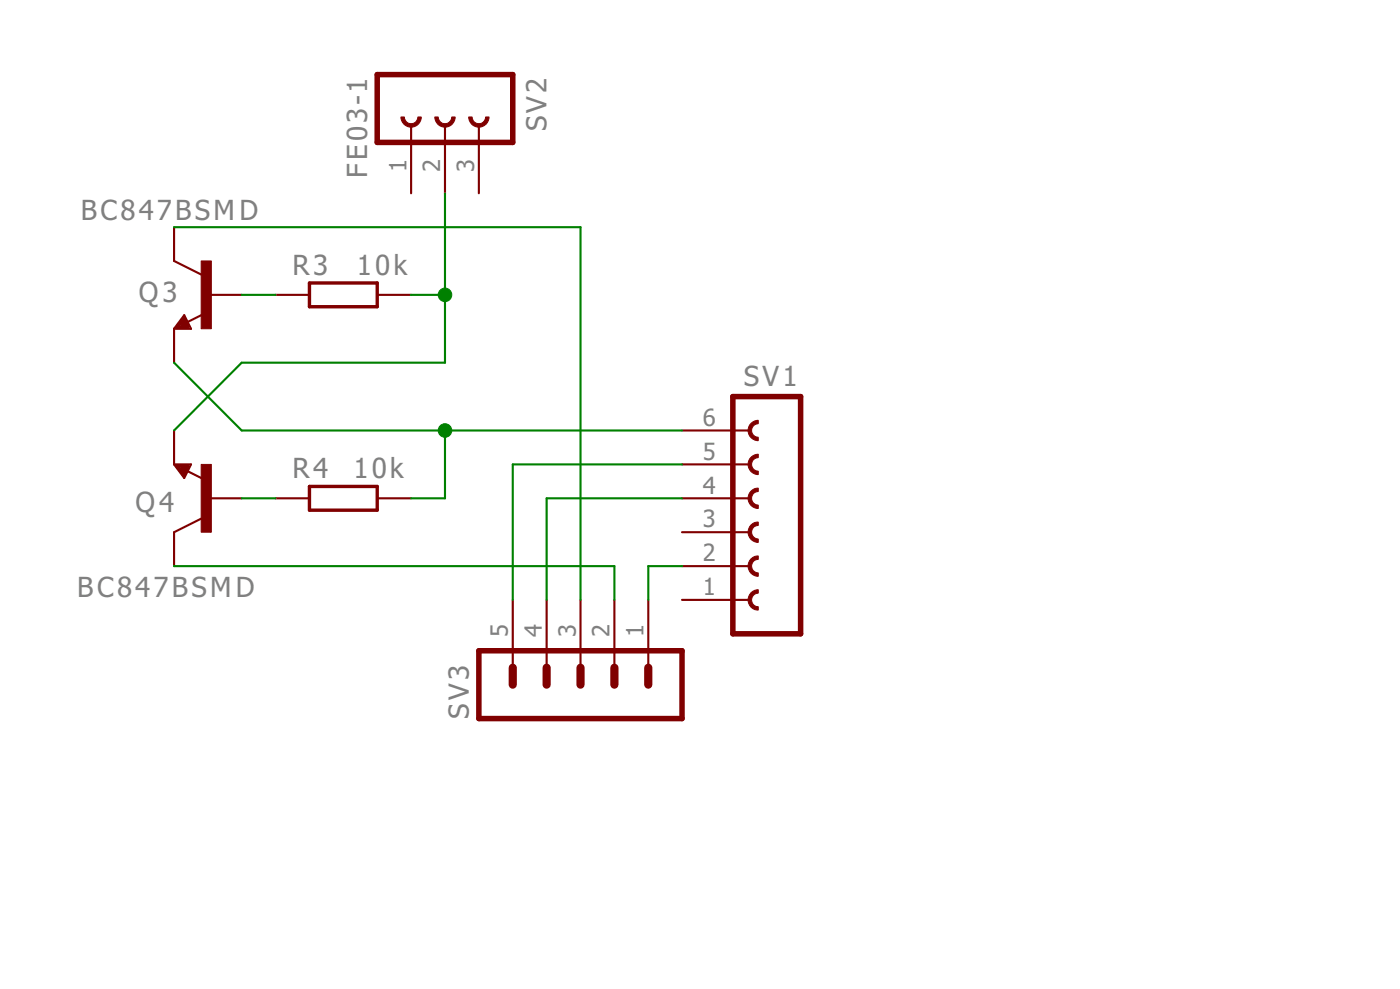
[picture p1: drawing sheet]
<?xml version="1.0" encoding="utf-8"?>
<!DOCTYPE eagle SYSTEM "eagle.dtd">
<eagle version="7.3.0">
<drawing>
<settings>
<setting alwaysvectorfont="no"/>
<setting verticaltext="up"/>
</settings>
<grid distance="0.05" unitdist="inch" unit="inch" style="lines" multiple="1" display="yes" altdistance="0.01" altunitdist="inch" altunit="inch"/>
<schematic xreflabel="%F%N/%S.%C%R" xrefpart="/%S.%C%R">
<libraries>
<library name="con-lsta">
<symbols>
<symbol name="FE06-1">
<wire x1="3.81" y1="-7.62" x2="-1.27" y2="-7.62" width="0.4064" layer="94"/>
<wire x1="1.905" y1="0.635" x2="1.905" y2="-0.635" width="0.254" layer="94" curve="-180" cap="flat"/>
<wire x1="1.905" y1="-1.905" x2="1.905" y2="-3.175" width="0.254" layer="94" curve="-180" cap="flat"/>
<wire x1="1.905" y1="-4.445" x2="1.905" y2="-5.715" width="0.254" layer="94" curve="-180" cap="flat"/>
<wire x1="-1.27" y1="10.16" x2="-1.27" y2="-7.62" width="0.4064" layer="94"/>
<wire x1="3.81" y1="-7.62" x2="3.81" y2="10.16" width="0.4064" layer="94"/>
<wire x1="-1.27" y1="10.16" x2="3.81" y2="10.16" width="0.4064" layer="94"/>
<wire x1="1.905" y1="5.715" x2="1.905" y2="4.445" width="0.254" layer="94" curve="-180" cap="flat"/>
<wire x1="1.905" y1="3.175" x2="1.905" y2="1.905" width="0.254" layer="94" curve="-180" cap="flat"/>
<wire x1="1.905" y1="8.255" x2="1.905" y2="6.985" width="0.254" layer="94" curve="-180" cap="flat"/>
<text x="-1.27" y="-10.16" size="1.778" layer="96">&gt;VALUE</text>
<text x="-1.27" y="10.922" size="1.778" layer="95">&gt;NAME</text>
<pin name="1" x="7.62" y="-5.08" visible="pad" length="middle" direction="pas" swaplevel="1" rot="R180"/>
<pin name="2" x="7.62" y="-2.54" visible="pad" length="middle" direction="pas" swaplevel="1" rot="R180"/>
<pin name="3" x="7.62" y="0" visible="pad" length="middle" direction="pas" swaplevel="1" rot="R180"/>
<pin name="4" x="7.62" y="2.54" visible="pad" length="middle" direction="pas" swaplevel="1" rot="R180"/>
<pin name="5" x="7.62" y="5.08" visible="pad" length="middle" direction="pas" swaplevel="1" rot="R180"/>
<pin name="6" x="7.62" y="7.62" visible="pad" length="middle" direction="pas" swaplevel="1" rot="R180"/>
</symbol>
<symbol name="FE03-1">
<wire x1="3.81" y1="-5.08" x2="-1.27" y2="-5.08" width="0.4064" layer="94"/>
<wire x1="1.905" y1="-1.905" x2="1.905" y2="-3.175" width="0.254" layer="94" curve="-180" cap="flat"/>
<wire x1="-1.27" y1="5.08" x2="-1.27" y2="-5.08" width="0.4064" layer="94"/>
<wire x1="3.81" y1="-5.08" x2="3.81" y2="5.08" width="0.4064" layer="94"/>
<wire x1="-1.27" y1="5.08" x2="3.81" y2="5.08" width="0.4064" layer="94"/>
<wire x1="1.905" y1="3.175" x2="1.905" y2="1.905" width="0.254" layer="94" curve="-180" cap="flat"/>
<wire x1="1.905" y1="0.635" x2="1.905" y2="-0.635" width="0.254" layer="94" curve="-180" cap="flat"/>
<text x="-1.27" y="-7.62" size="1.778" layer="96">&gt;VALUE</text>
<text x="-1.27" y="5.842" size="1.778" layer="95">&gt;NAME</text>
<pin name="1" x="7.62" y="-2.54" visible="pad" length="middle" direction="pas" swaplevel="1" rot="R180"/>
<pin name="2" x="7.62" y="0" visible="pad" length="middle" direction="pas" swaplevel="1" rot="R180"/>
<pin name="3" x="7.62" y="2.54" visible="pad" length="middle" direction="pas" swaplevel="1" rot="R180"/>
</symbol>
</symbols>
<devicesets>
<deviceset name="FE06-1" prefix="SV" uservalue="yes">
<gates>
<gate name="G$1" symbol="FE06-1" x="0" y="0"/>
</gates>
<devices>
<device name="" package="FE06">
<connects>
<connect gate="G$1" pin="1" pad="1"/>
<connect gate="G$1" pin="2" pad="2"/>
<connect gate="G$1" pin="3" pad="3"/>
<connect gate="G$1" pin="4" pad="4"/>
<connect gate="G$1" pin="5" pad="5"/>
<connect gate="G$1" pin="6" pad="6"/>
</connects>
<technologies>
<technology name="">
<attribute name="MF" value="" constant="no"/>
<attribute name="MPN" value="" constant="no"/>
<attribute name="OC_FARNELL" value="unknown" constant="no"/>
<attribute name="OC_NEWARK" value="unknown" constant="no"/>
</technology>
</technologies>
</device>
</devices>
</deviceset>
<deviceset name="FE03-1">
<gates>
<gate name="G$1" symbol="FE03-1" x="0" y="0"/>
</gates>
<devices>
<device name="" package="FE03-1">
<connects>
<connect gate="G$1" pin="1" pad="1"/>
<connect gate="G$1" pin="2" pad="2"/>
<connect gate="G$1" pin="3" pad="3"/>
</connects>
<technologies>
<technology name=""/>
</technologies>
</device>
</devices>
</deviceset>
</devicesets>
</library>
<library name="con-lstb">
<symbols>
<symbol name="MA05-1">
<wire x1="3.81" y1="-7.62" x2="-1.27" y2="-7.62" width="0.4064" layer="94"/>
<wire x1="1.27" y1="0" x2="2.54" y2="0" width="0.6096" layer="94"/>
<wire x1="1.27" y1="-2.54" x2="2.54" y2="-2.54" width="0.6096" layer="94"/>
<wire x1="1.27" y1="-5.08" x2="2.54" y2="-5.08" width="0.6096" layer="94"/>
<wire x1="-1.27" y1="7.62" x2="-1.27" y2="-7.62" width="0.4064" layer="94"/>
<wire x1="3.81" y1="-7.62" x2="3.81" y2="7.62" width="0.4064" layer="94"/>
<wire x1="-1.27" y1="7.62" x2="3.81" y2="7.62" width="0.4064" layer="94"/>
<wire x1="1.27" y1="5.08" x2="2.54" y2="5.08" width="0.6096" layer="94"/>
<wire x1="1.27" y1="2.54" x2="2.54" y2="2.54" width="0.6096" layer="94"/>
<text x="-1.27" y="-10.16" size="1.778" layer="96">&gt;VALUE</text>
<text x="-1.27" y="8.382" size="1.778" layer="95">&gt;NAME</text>
<pin name="1" x="7.62" y="-5.08" visible="pad" length="middle" direction="pas" swaplevel="1" rot="R180"/>
<pin name="2" x="7.62" y="-2.54" visible="pad" length="middle" direction="pas" swaplevel="1" rot="R180"/>
<pin name="3" x="7.62" y="0" visible="pad" length="middle" direction="pas" swaplevel="1" rot="R180"/>
<pin name="4" x="7.62" y="2.54" visible="pad" length="middle" direction="pas" swaplevel="1" rot="R180"/>
<pin name="5" x="7.62" y="5.08" visible="pad" length="middle" direction="pas" swaplevel="1" rot="R180"/>
</symbol>
</symbols>
<devicesets>
<deviceset name="MA05-1" prefix="SV" uservalue="yes">
<gates>
<gate name="G$1" symbol="MA05-1" x="0" y="0"/>
</gates>
<devices>
<device name="" package="MA05-1">
<connects>
<connect gate="G$1" pin="1" pad="1"/>
<connect gate="G$1" pin="2" pad="2"/>
<connect gate="G$1" pin="3" pad="3"/>
<connect gate="G$1" pin="4" pad="4"/>
<connect gate="G$1" pin="5" pad="5"/>
</connects>
<technologies>
<technology name="">
<attribute name="MF" value="" constant="no"/>
<attribute name="MPN" value="" constant="no"/>
<attribute name="OC_FARNELL" value="unknown" constant="no"/>
<attribute name="OC_NEWARK" value="unknown" constant="no"/>
</technology>
</technologies>
</device>
</devices>
</deviceset>
</devicesets>
</library>
<library name="transistor-npn">
<symbols>
<symbol name="NPN">
<wire x1="2.54" y1="2.54" x2="0.508" y2="1.524" width="0.1524" layer="94"/>
<wire x1="1.778" y1="-1.524" x2="2.54" y2="-2.54" width="0.1524" layer="94"/>
<wire x1="2.54" y1="-2.54" x2="1.27" y2="-2.54" width="0.1524" layer="94"/>
<wire x1="1.27" y1="-2.54" x2="1.778" y2="-1.524" width="0.1524" layer="94"/>
<wire x1="1.54" y1="-2.04" x2="0.308" y2="-1.424" width="0.1524" layer="94"/>
<wire x1="1.524" y1="-2.413" x2="2.286" y2="-2.413" width="0.254" layer="94"/>
<wire x1="2.286" y1="-2.413" x2="1.778" y2="-1.778" width="0.254" layer="94"/>
<wire x1="1.778" y1="-1.778" x2="1.524" y2="-2.286" width="0.254" layer="94"/>
<wire x1="1.524" y1="-2.286" x2="1.905" y2="-2.286" width="0.254" layer="94"/>
<wire x1="1.905" y1="-2.286" x2="1.778" y2="-2.032" width="0.254" layer="94"/>
<text x="-10.16" y="7.62" size="1.778" layer="95">&gt;NAME</text>
<text x="-10.16" y="5.08" size="1.778" layer="96">&gt;VALUE</text>
<rectangle x1="-0.254" y1="-2.54" x2="0.508" y2="2.54" layer="94"/>
<pin name="B" x="-2.54" y="0" visible="off" length="short" direction="pas" swaplevel="1"/>
<pin name="E" x="2.54" y="-5.08" visible="off" length="short" direction="pas" swaplevel="3" rot="R90"/>
<pin name="C" x="2.54" y="5.08" visible="off" length="short" direction="pas" swaplevel="2" rot="R270"/>
</symbol>
</symbols>
<devicesets>
<deviceset name="BC847*" prefix="Q">
<gates>
<gate name="G$1" symbol="NPN" x="0" y="0"/>
</gates>
<devices>
<device name="SMD" package="SOT23">
<connects>
<connect gate="G$1" pin="B" pad="1"/>
<connect gate="G$1" pin="C" pad="3"/>
<connect gate="G$1" pin="E" pad="2"/>
</connects>
<technologies>
<technology name=""/>
<technology name="A"/>
<technology name="ALT1"/>
<technology name="B"/>
<technology name="BLT1"/>
<technology name="C"/>
<technology name="CLT1"/>
</technologies>
</device>
</devices>
</deviceset>
</devicesets>
</library>
<library name="rcl">
<symbols>
<symbol name="R-EU">
<wire x1="-2.54" y1="-0.889" x2="2.54" y2="-0.889" width="0.254" layer="94"/>
<wire x1="2.54" y1="0.889" x2="-2.54" y2="0.889" width="0.254" layer="94"/>
<wire x1="2.54" y1="-0.889" x2="2.54" y2="0.889" width="0.254" layer="94"/>
<wire x1="-2.54" y1="-0.889" x2="-2.54" y2="0.889" width="0.254" layer="94"/>
<text x="-3.81" y="1.4986" size="1.778" layer="95">&gt;NAME</text>
<text x="-3.81" y="-3.302" size="1.778" layer="96">&gt;VALUE</text>
<pin name="2" x="5.08" y="0" visible="off" length="short" direction="pas" swaplevel="1" rot="R180"/>
<pin name="1" x="-5.08" y="0" visible="off" length="short" direction="pas" swaplevel="1"/>
</symbol>
</symbols>
<devicesets>
<deviceset name="R-EU_" prefix="R" uservalue="yes">
<gates>
<gate name="G$1" symbol="R-EU" x="0" y="0"/>
</gates>
<devices>
<device name="R0402" package="R0402">
<connects>
<connect gate="G$1" pin="1" pad="1"/>
<connect gate="G$1" pin="2" pad="2"/>
</connects>
<technologies>
<technology name=""/>
</technologies>
</device>
<device name="R0603" package="R0603">
<connects>
<connect gate="G$1" pin="1" pad="1"/>
<connect gate="G$1" pin="2" pad="2"/>
</connects>
<technologies>
<technology name=""/>
</technologies>
</device>
<device name="R0805" package="R0805">
<connects>
<connect gate="G$1" pin="1" pad="1"/>
<connect gate="G$1" pin="2" pad="2"/>
</connects>
<technologies>
<technology name=""/>
</technologies>
</device>
<device name="R0805W" package="R0805W">
<connects>
<connect gate="G$1" pin="1" pad="1"/>
<connect gate="G$1" pin="2" pad="2"/>
</connects>
<technologies>
<technology name=""/>
</technologies>
</device>
<device name="R1206" package="R1206">
<connects>
<connect gate="G$1" pin="1" pad="1"/>
<connect gate="G$1" pin="2" pad="2"/>
</connects>
<technologies>
<technology name=""/>
</technologies>
</device>
<device name="R1206W" package="R1206W">
<connects>
<connect gate="G$1" pin="1" pad="1"/>
<connect gate="G$1" pin="2" pad="2"/>
</connects>
<technologies>
<technology name=""/>
</technologies>
</device>
<device name="R1210" package="R1210">
<connects>
<connect gate="G$1" pin="1" pad="1"/>
<connect gate="G$1" pin="2" pad="2"/>
</connects>
<technologies>
<technology name=""/>
</technologies>
</device>
<device name="R1210W" package="R1210W">
<connects>
<connect gate="G$1" pin="1" pad="1"/>
<connect gate="G$1" pin="2" pad="2"/>
</connects>
<technologies>
<technology name=""/>
</technologies>
</device>
<device name="R2010" package="R2010">
<connects>
<connect gate="G$1" pin="1" pad="1"/>
<connect gate="G$1" pin="2" pad="2"/>
</connects>
<technologies>
<technology name=""/>
</technologies>
</device>
<device name="R2010W" package="R2010W">
<connects>
<connect gate="G$1" pin="1" pad="1"/>
<connect gate="G$1" pin="2" pad="2"/>
</connects>
<technologies>
<technology name=""/>
</technologies>
</device>
<device name="R2012" package="R2012">
<connects>
<connect gate="G$1" pin="1" pad="1"/>
<connect gate="G$1" pin="2" pad="2"/>
</connects>
<technologies>
<technology name=""/>
</technologies>
</device>
<device name="R2012W" package="R2012W">
<connects>
<connect gate="G$1" pin="1" pad="1"/>
<connect gate="G$1" pin="2" pad="2"/>
</connects>
<technologies>
<technology name=""/>
</technologies>
</device>
<device name="R2512" package="R2512">
<connects>
<connect gate="G$1" pin="1" pad="1"/>
<connect gate="G$1" pin="2" pad="2"/>
</connects>
<technologies>
<technology name=""/>
</technologies>
</device>
<device name="R2512W" package="R2512W">
<connects>
<connect gate="G$1" pin="1" pad="1"/>
<connect gate="G$1" pin="2" pad="2"/>
</connects>
<technologies>
<technology name=""/>
</technologies>
</device>
<device name="R3216" package="R3216">
<connects>
<connect gate="G$1" pin="1" pad="1"/>
<connect gate="G$1" pin="2" pad="2"/>
</connects>
<technologies>
<technology name=""/>
</technologies>
</device>
<device name="R3216W" package="R3216W">
<connects>
<connect gate="G$1" pin="1" pad="1"/>
<connect gate="G$1" pin="2" pad="2"/>
</connects>
<technologies>
<technology name=""/>
</technologies>
</device>
<device name="R3225" package="R3225">
<connects>
<connect gate="G$1" pin="1" pad="1"/>
<connect gate="G$1" pin="2" pad="2"/>
</connects>
<technologies>
<technology name=""/>
</technologies>
</device>
<device name="R3225W" package="R3225W">
<connects>
<connect gate="G$1" pin="1" pad="1"/>
<connect gate="G$1" pin="2" pad="2"/>
</connects>
<technologies>
<technology name=""/>
</technologies>
</device>
<device name="R5025" package="R5025">
<connects>
<connect gate="G$1" pin="1" pad="1"/>
<connect gate="G$1" pin="2" pad="2"/>
</connects>
<technologies>
<technology name=""/>
</technologies>
</device>
<device name="R5025W" package="R5025W">
<connects>
<connect gate="G$1" pin="1" pad="1"/>
<connect gate="G$1" pin="2" pad="2"/>
</connects>
<technologies>
<technology name=""/>
</technologies>
</device>
<device name="R6332" package="R6332">
<connects>
<connect gate="G$1" pin="1" pad="1"/>
<connect gate="G$1" pin="2" pad="2"/>
</connects>
<technologies>
<technology name=""/>
</technologies>
</device>
<device name="R6332W" package="R6332W">
<connects>
<connect gate="G$1" pin="1" pad="1"/>
<connect gate="G$1" pin="2" pad="2"/>
</connects>
<technologies>
<technology name=""/>
</technologies>
</device>
<device name="M0805" package="M0805">
<connects>
<connect gate="G$1" pin="1" pad="1"/>
<connect gate="G$1" pin="2" pad="2"/>
</connects>
<technologies>
<technology name=""/>
</technologies>
</device>
<device name="M1206" package="M1206">
<connects>
<connect gate="G$1" pin="1" pad="1"/>
<connect gate="G$1" pin="2" pad="2"/>
</connects>
<technologies>
<technology name=""/>
</technologies>
</device>
<device name="M1406" package="M1406">
<connects>
<connect gate="G$1" pin="1" pad="1"/>
<connect gate="G$1" pin="2" pad="2"/>
</connects>
<technologies>
<technology name=""/>
</technologies>
</device>
<device name="M2012" package="M2012">
<connects>
<connect gate="G$1" pin="1" pad="1"/>
<connect gate="G$1" pin="2" pad="2"/>
</connects>
<technologies>
<technology name=""/>
</technologies>
</device>
<device name="M2309" package="M2309">
<connects>
<connect gate="G$1" pin="1" pad="1"/>
<connect gate="G$1" pin="2" pad="2"/>
</connects>
<technologies>
<technology name=""/>
</technologies>
</device>
<device name="M3216" package="M3216">
<connects>
<connect gate="G$1" pin="1" pad="1"/>
<connect gate="G$1" pin="2" pad="2"/>
</connects>
<technologies>
<technology name=""/>
</technologies>
</device>
<device name="M3516" package="M3516">
<connects>
<connect gate="G$1" pin="1" pad="1"/>
<connect gate="G$1" pin="2" pad="2"/>
</connects>
<technologies>
<technology name=""/>
</technologies>
</device>
<device name="M5923" package="M5923">
<connects>
<connect gate="G$1" pin="1" pad="1"/>
<connect gate="G$1" pin="2" pad="2"/>
</connects>
<technologies>
<technology name=""/>
</technologies>
</device>
<device name="0204/5" package="0204/5">
<connects>
<connect gate="G$1" pin="1" pad="1"/>
<connect gate="G$1" pin="2" pad="2"/>
</connects>
<technologies>
<technology name=""/>
</technologies>
</device>
<device name="0204/7" package="0204/7">
<connects>
<connect gate="G$1" pin="1" pad="1"/>
<connect gate="G$1" pin="2" pad="2"/>
</connects>
<technologies>
<technology name=""/>
</technologies>
</device>
<device name="0204/2V" package="0204V">
<connects>
<connect gate="G$1" pin="1" pad="1"/>
<connect gate="G$1" pin="2" pad="2"/>
</connects>
<technologies>
<technology name=""/>
</technologies>
</device>
<device name="0207/10" package="0207/10">
<connects>
<connect gate="G$1" pin="1" pad="1"/>
<connect gate="G$1" pin="2" pad="2"/>
</connects>
<technologies>
<technology name=""/>
</technologies>
</device>
<device name="0207/12" package="0207/12">
<connects>
<connect gate="G$1" pin="1" pad="1"/>
<connect gate="G$1" pin="2" pad="2"/>
</connects>
<technologies>
<technology name=""/>
</technologies>
</device>
<device name="0207/15" package="0207/15">
<connects>
<connect gate="G$1" pin="1" pad="1"/>
<connect gate="G$1" pin="2" pad="2"/>
</connects>
<technologies>
<technology name=""/>
</technologies>
</device>
<device name="0207/2V" package="0207/2V">
<connects>
<connect gate="G$1" pin="1" pad="1"/>
<connect gate="G$1" pin="2" pad="2"/>
</connects>
<technologies>
<technology name=""/>
</technologies>
</device>
<device name="0207/5V" package="0207/5V">
<connects>
<connect gate="G$1" pin="1" pad="1"/>
<connect gate="G$1" pin="2" pad="2"/>
</connects>
<technologies>
<technology name=""/>
</technologies>
</device>
<device name="0207/7" package="0207/7">
<connects>
<connect gate="G$1" pin="1" pad="1"/>
<connect gate="G$1" pin="2" pad="2"/>
</connects>
<technologies>
<technology name=""/>
</technologies>
</device>
<device name="0309/10" package="0309/10">
<connects>
<connect gate="G$1" pin="1" pad="1"/>
<connect gate="G$1" pin="2" pad="2"/>
</connects>
<technologies>
<technology name=""/>
</technologies>
</device>
<device name="0309/12" package="0309/12">
<connects>
<connect gate="G$1" pin="1" pad="1"/>
<connect gate="G$1" pin="2" pad="2"/>
</connects>
<technologies>
<technology name=""/>
</technologies>
</device>
<device name="0309/V" package="0309V">
<connects>
<connect gate="G$1" pin="1" pad="1"/>
<connect gate="G$1" pin="2" pad="2"/>
</connects>
<technologies>
<technology name=""/>
</technologies>
</device>
<device name="0411/12" package="0411/12">
<connects>
<connect gate="G$1" pin="1" pad="1"/>
<connect gate="G$1" pin="2" pad="2"/>
</connects>
<technologies>
<technology name=""/>
</technologies>
</device>
<device name="0411/15" package="0411/15">
<connects>
<connect gate="G$1" pin="1" pad="1"/>
<connect gate="G$1" pin="2" pad="2"/>
</connects>
<technologies>
<technology name=""/>
</technologies>
</device>
<device name="0411/3V" package="0411V">
<connects>
<connect gate="G$1" pin="1" pad="1"/>
<connect gate="G$1" pin="2" pad="2"/>
</connects>
<technologies>
<technology name=""/>
</technologies>
</device>
<device name="0414/15" package="0414/15">
<connects>
<connect gate="G$1" pin="1" pad="1"/>
<connect gate="G$1" pin="2" pad="2"/>
</connects>
<technologies>
<technology name=""/>
</technologies>
</device>
<device name="0414/5V" package="0414V">
<connects>
<connect gate="G$1" pin="1" pad="1"/>
<connect gate="G$1" pin="2" pad="2"/>
</connects>
<technologies>
<technology name=""/>
</technologies>
</device>
<device name="0617/17" package="0617/17">
<connects>
<connect gate="G$1" pin="1" pad="1"/>
<connect gate="G$1" pin="2" pad="2"/>
</connects>
<technologies>
<technology name=""/>
</technologies>
</device>
<device name="0617/22" package="0617/22">
<connects>
<connect gate="G$1" pin="1" pad="1"/>
<connect gate="G$1" pin="2" pad="2"/>
</connects>
<technologies>
<technology name=""/>
</technologies>
</device>
<device name="0617/5V" package="0617V">
<connects>
<connect gate="G$1" pin="1" pad="1"/>
<connect gate="G$1" pin="2" pad="2"/>
</connects>
<technologies>
<technology name=""/>
</technologies>
</device>
<device name="0922/22" package="0922/22">
<connects>
<connect gate="G$1" pin="1" pad="1"/>
<connect gate="G$1" pin="2" pad="2"/>
</connects>
<technologies>
<technology name=""/>
</technologies>
</device>
<device name="0613/5V" package="P0613V">
<connects>
<connect gate="G$1" pin="1" pad="1"/>
<connect gate="G$1" pin="2" pad="2"/>
</connects>
<technologies>
<technology name=""/>
</technologies>
</device>
<device name="0613/15" package="P0613/15">
<connects>
<connect gate="G$1" pin="1" pad="1"/>
<connect gate="G$1" pin="2" pad="2"/>
</connects>
<technologies>
<technology name=""/>
</technologies>
</device>
<device name="0817/22" package="P0817/22">
<connects>
<connect gate="G$1" pin="1" pad="1"/>
<connect gate="G$1" pin="2" pad="2"/>
</connects>
<technologies>
<technology name=""/>
</technologies>
</device>
<device name="0817/7V" package="P0817V">
<connects>
<connect gate="G$1" pin="1" pad="1"/>
<connect gate="G$1" pin="2" pad="2"/>
</connects>
<technologies>
<technology name=""/>
</technologies>
</device>
<device name="V234/12" package="V234/12">
<connects>
<connect gate="G$1" pin="1" pad="1"/>
<connect gate="G$1" pin="2" pad="2"/>
</connects>
<technologies>
<technology name=""/>
</technologies>
</device>
<device name="V235/17" package="V235/17">
<connects>
<connect gate="G$1" pin="1" pad="1"/>
<connect gate="G$1" pin="2" pad="2"/>
</connects>
<technologies>
<technology name=""/>
</technologies>
</device>
<device name="V526-0" package="V526-0">
<connects>
<connect gate="G$1" pin="1" pad="1"/>
<connect gate="G$1" pin="2" pad="2"/>
</connects>
<technologies>
<technology name=""/>
</technologies>
</device>
<device name="MELF0102R" package="MINI_MELF-0102R">
<connects>
<connect gate="G$1" pin="1" pad="1"/>
<connect gate="G$1" pin="2" pad="2"/>
</connects>
<technologies>
<technology name=""/>
</technologies>
</device>
<device name="MELF0102W" package="MINI_MELF-0102W">
<connects>
<connect gate="G$1" pin="1" pad="1"/>
<connect gate="G$1" pin="2" pad="2"/>
</connects>
<technologies>
<technology name=""/>
</technologies>
</device>
<device name="MELF0204R" package="MINI_MELF-0204R">
<connects>
<connect gate="G$1" pin="1" pad="1"/>
<connect gate="G$1" pin="2" pad="2"/>
</connects>
<technologies>
<technology name=""/>
</technologies>
</device>
<device name="MELF0204W" package="MINI_MELF-0204W">
<connects>
<connect gate="G$1" pin="1" pad="1"/>
<connect gate="G$1" pin="2" pad="2"/>
</connects>
<technologies>
<technology name=""/>
</technologies>
</device>
<device name="MELF0207R" package="MINI_MELF-0207R">
<connects>
<connect gate="G$1" pin="1" pad="1"/>
<connect gate="G$1" pin="2" pad="2"/>
</connects>
<technologies>
<technology name=""/>
</technologies>
</device>
<device name="MELF0207W" package="MINI_MELF-0207W">
<connects>
<connect gate="G$1" pin="1" pad="1"/>
<connect gate="G$1" pin="2" pad="2"/>
</connects>
<technologies>
<technology name=""/>
</technologies>
</device>
<device name="0922V" package="0922V">
<connects>
<connect gate="G$1" pin="1" pad="1"/>
<connect gate="G$1" pin="2" pad="2"/>
</connects>
<technologies>
<technology name=""/>
</technologies>
</device>
<device name="RDH/15" package="RDH/15">
<connects>
<connect gate="G$1" pin="1" pad="1"/>
<connect gate="G$1" pin="2" pad="2"/>
</connects>
<technologies>
<technology name=""/>
</technologies>
</device>
<device name="MELF0102AX" package="MINI_MELF-0102AX">
<connects>
<connect gate="G$1" pin="1" pad="1"/>
<connect gate="G$1" pin="2" pad="2"/>
</connects>
<technologies>
<technology name=""/>
</technologies>
</device>
<device name="R0201" package="R0201">
<connects>
<connect gate="G$1" pin="1" pad="1"/>
<connect gate="G$1" pin="2" pad="2"/>
</connects>
<technologies>
<technology name=""/>
</technologies>
</device>
<device name="VTA52" package="VTA52">
<connects>
<connect gate="G$1" pin="1" pad="1"/>
<connect gate="G$1" pin="2" pad="2"/>
</connects>
<technologies>
<technology name=""/>
</technologies>
</device>
<device name="VTA53" package="VTA53">
<connects>
<connect gate="G$1" pin="1" pad="1"/>
<connect gate="G$1" pin="2" pad="2"/>
</connects>
<technologies>
<technology name=""/>
</technologies>
</device>
<device name="VTA54" package="VTA54">
<connects>
<connect gate="G$1" pin="1" pad="1"/>
<connect gate="G$1" pin="2" pad="2"/>
</connects>
<technologies>
<technology name=""/>
</technologies>
</device>
<device name="VTA55" package="VTA55">
<connects>
<connect gate="G$1" pin="1" pad="1"/>
<connect gate="G$1" pin="2" pad="2"/>
</connects>
<technologies>
<technology name=""/>
</technologies>
</device>
<device name="VTA56" package="VTA56">
<connects>
<connect gate="G$1" pin="1" pad="1"/>
<connect gate="G$1" pin="2" pad="2"/>
</connects>
<technologies>
<technology name=""/>
</technologies>
</device>
<device name="VMTA55" package="VMTA55">
<connects>
<connect gate="G$1" pin="1" pad="1"/>
<connect gate="G$1" pin="2" pad="2"/>
</connects>
<technologies>
<technology name=""/>
</technologies>
</device>
<device name="VMTB60" package="VMTB60">
<connects>
<connect gate="G$1" pin="1" pad="1"/>
<connect gate="G$1" pin="2" pad="2"/>
</connects>
<technologies>
<technology name=""/>
</technologies>
</device>
<device name="R4527" package="R4527">
<connects>
<connect gate="G$1" pin="1" pad="1"/>
<connect gate="G$1" pin="2" pad="2"/>
</connects>
<technologies>
<technology name=""/>
</technologies>
</device>
<device name="WSC0001" package="WSC0001">
<connects>
<connect gate="G$1" pin="1" pad="1"/>
<connect gate="G$1" pin="2" pad="2"/>
</connects>
<technologies>
<technology name=""/>
</technologies>
</device>
<device name="WSC0002" package="WSC0002">
<connects>
<connect gate="G$1" pin="1" pad="1"/>
<connect gate="G$1" pin="2" pad="2"/>
</connects>
<technologies>
<technology name=""/>
</technologies>
</device>
<device name="WSC01/2" package="WSC01/2">
<connects>
<connect gate="G$1" pin="1" pad="1"/>
<connect gate="G$1" pin="2" pad="2"/>
</connects>
<technologies>
<technology name=""/>
</technologies>
</device>
<device name="WSC2515" package="WSC2515">
<connects>
<connect gate="G$1" pin="1" pad="1"/>
<connect gate="G$1" pin="2" pad="2"/>
</connects>
<technologies>
<technology name=""/>
</technologies>
</device>
<device name="WSC4527" package="WSC4527">
<connects>
<connect gate="G$1" pin="1" pad="1"/>
<connect gate="G$1" pin="2" pad="2"/>
</connects>
<technologies>
<technology name=""/>
</technologies>
</device>
<device name="WSC6927" package="WSC6927">
<connects>
<connect gate="G$1" pin="1" pad="1"/>
<connect gate="G$1" pin="2" pad="2"/>
</connects>
<technologies>
<technology name=""/>
</technologies>
</device>
<device name="R1218" package="R1218">
<connects>
<connect gate="G$1" pin="1" pad="1"/>
<connect gate="G$1" pin="2" pad="2"/>
</connects>
<technologies>
<technology name=""/>
</technologies>
</device>
<device name="1812X7R" package="1812X7R">
<connects>
<connect gate="G$1" pin="1" pad="1"/>
<connect gate="G$1" pin="2" pad="2"/>
</connects>
<technologies>
<technology name=""/>
</technologies>
</device>
<device name="PRL1632" package="PRL1632">
<connects>
<connect gate="G$1" pin="1" pad="1"/>
<connect gate="G$1" pin="2" pad="2"/>
</connects>
<technologies>
<technology name=""/>
</technologies>
</device>
<device name="01005" package="R01005">
<connects>
<connect gate="G$1" pin="1" pad="1"/>
<connect gate="G$1" pin="2" pad="2"/>
</connects>
<technologies>
<technology name=""/>
</technologies>
</device>
<device name="0204/7B" package="0204/7B">
<connects>
<connect gate="G$1" pin="1" pad="1"/>
<connect gate="G$1" pin="2" pad="2"/>
</connects>
<technologies>
<technology name=""/>
</technologies>
</device>
<device name="0207/10B" package="0207/10B">
<connects>
<connect gate="G$1" pin="1" pad="1"/>
<connect gate="G$1" pin="2" pad="2"/>
</connects>
<technologies>
<technology name=""/>
</technologies>
</device>
<device name="0309/12B" package="0309/12B">
<connects>
<connect gate="G$1" pin="1" pad="1"/>
<connect gate="G$1" pin="2" pad="2"/>
</connects>
<technologies>
<technology name=""/>
</technologies>
</device>
</devices>
</deviceset>
</devicesets>
</library>
</libraries>
<attributes>
</attributes>
<variantdefs>
</variantdefs>
<classes>
<class number="0" name="default" width="0" drill="0">
</class>
</classes>
<parts>
<part name="SV1" library="con-lsta" deviceset="FE06-1" device=""/>
<part name="SV2" library="con-lsta" deviceset="FE03-1" device=""/>
<part name="SV3" library="con-lstb" deviceset="MA05-1" device=""/>
<part name="Q3" library="transistor-npn" deviceset="BC847*" device="SMD" technology="B"/>
<part name="Q4" library="transistor-npn" deviceset="BC847*" device="SMD" technology="B"/>
<part name="R3" library="rcl" deviceset="R-EU_" device="R1206" value="10k"/>
<part name="R4" library="rcl" deviceset="R-EU_" device="R1206" value="10k"/>
</parts>
<sheets>
<sheet>
<plain>
</plain>
<instances>
<instance part="SV1" gate="G$1" x="25.4" y="66.04" rot="MR0"/>
<instance part="SV2" gate="G$1" x="0" y="99.06" rot="R270"/>
<instance part="SV3" gate="G$1" x="10.16" y="53.34" rot="R90"/>
<instance part="Q3" gate="G$1" x="-17.78" y="83.82" smashed="yes" rot="MR0">
<attribute name="NAME" x="-19.812" y="83.312" size="1.778" layer="95" rot="MR0"/>
<attribute name="VALUE" x="-13.716" y="89.408" size="1.778" layer="96" rot="MR0"/>
</instance>
<instance part="Q4" gate="G$1" x="-17.78" y="68.58" smashed="yes" rot="R180">
<attribute name="NAME" x="-20.066" y="69.342" size="1.778" layer="95" rot="R180"/>
<attribute name="VALUE" x="-13.97" y="62.992" size="1.778" layer="96" rot="R180"/>
</instance>
<instance part="R3" gate="G$1" x="-7.62" y="83.82" smashed="yes">
<attribute name="NAME" x="-11.43" y="85.3186" size="1.778" layer="95"/>
<attribute name="VALUE" x="-6.604" y="85.344" size="1.778" layer="96"/>
</instance>
<instance part="R4" gate="G$1" x="-7.62" y="68.58" smashed="yes">
<attribute name="NAME" x="-11.43" y="70.0786" size="1.778" layer="95"/>
<attribute name="VALUE" x="-6.858" y="70.104" size="1.778" layer="96"/>
</instance>
</instances>
<busses>
</busses>
<nets>
<net name="N$1" class="0">
<segment>
<wire x1="-12.7" y1="83.82" x2="-15.24" y2="83.82" width="0.1524" layer="91"/>
<pinref part="Q3" gate="G$1" pin="B"/>
<pinref part="R3" gate="G$1" pin="1"/>
</segment>
</net>
<net name="N$2" class="0">
<segment>
<wire x1="-12.7" y1="68.58" x2="-15.24" y2="68.58" width="0.1524" layer="91"/>
<pinref part="Q4" gate="G$1" pin="B"/>
<pinref part="R4" gate="G$1" pin="1"/>
</segment>
</net>
<net name="N$3" class="0">
<segment>
<pinref part="SV1" gate="G$1" pin="2"/>
<wire x1="17.78" y1="63.5" x2="15.24" y2="63.5" width="0.1524" layer="91"/>
<pinref part="SV3" gate="G$1" pin="1"/>
<wire x1="15.24" y1="63.5" x2="15.24" y2="60.96" width="0.1524" layer="91"/>
</segment>
</net>
<net name="N$4" class="0">
<segment>
<pinref part="SV3" gate="G$1" pin="5"/>
<wire x1="5.08" y1="60.96" x2="5.08" y2="71.12" width="0.1524" layer="91"/>
<pinref part="SV1" gate="G$1" pin="5"/>
<wire x1="5.08" y1="71.12" x2="17.78" y2="71.12" width="0.1524" layer="91"/>
</segment>
</net>
<net name="N$5" class="0">
<segment>
<pinref part="SV3" gate="G$1" pin="4"/>
<wire x1="7.62" y1="60.96" x2="7.62" y2="68.58" width="0.1524" layer="91"/>
<pinref part="SV1" gate="G$1" pin="4"/>
<wire x1="7.62" y1="68.58" x2="17.78" y2="68.58" width="0.1524" layer="91"/>
</segment>
</net>
<net name="N$6" class="0">
<segment>
<wire x1="-2.54" y1="68.58" x2="0" y2="68.58" width="0.1524" layer="91"/>
<wire x1="-20.32" y1="78.74" x2="-15.24" y2="73.66" width="0.1524" layer="91"/>
<wire x1="-15.24" y1="73.66" x2="0" y2="73.66" width="0.1524" layer="91"/>
<wire x1="0" y1="73.66" x2="0" y2="68.58" width="0.1524" layer="91"/>
<pinref part="SV1" gate="G$1" pin="6"/>
<wire x1="0" y1="73.66" x2="17.78" y2="73.66" width="0.1524" layer="91"/>
<junction x="0" y="73.66"/>
<pinref part="Q3" gate="G$1" pin="E"/>
<pinref part="R4" gate="G$1" pin="2"/>
</segment>
</net>
<net name="N$7" class="0">
<segment>
<wire x1="0" y1="83.82" x2="-2.54" y2="83.82" width="0.1524" layer="91"/>
<wire x1="-20.32" y1="73.66" x2="-15.24" y2="78.74" width="0.1524" layer="91"/>
<wire x1="-15.24" y1="78.74" x2="0" y2="78.74" width="0.1524" layer="91"/>
<wire x1="0" y1="78.74" x2="0" y2="83.82" width="0.1524" layer="91"/>
<pinref part="SV2" gate="G$1" pin="2"/>
<wire x1="0" y1="91.44" x2="0" y2="83.82" width="0.1524" layer="91"/>
<junction x="0" y="83.82"/>
<pinref part="Q4" gate="G$1" pin="E"/>
<pinref part="R3" gate="G$1" pin="2"/>
</segment>
</net>
<net name="N$8" class="0">
<segment>
<wire x1="-20.32" y1="63.5" x2="12.7" y2="63.5" width="0.1524" layer="91"/>
<pinref part="Q4" gate="G$1" pin="C"/>
<pinref part="SV3" gate="G$1" pin="2"/>
<wire x1="12.7" y1="63.5" x2="12.7" y2="60.96" width="0.1524" layer="91"/>
</segment>
</net>
<net name="N$9" class="0">
<segment>
<wire x1="-20.32" y1="88.9" x2="10.16" y2="88.9" width="0.1524" layer="91"/>
<pinref part="Q3" gate="G$1" pin="C"/>
<pinref part="SV3" gate="G$1" pin="3"/>
<wire x1="10.16" y1="60.96" x2="10.16" y2="88.9" width="0.1524" layer="91"/>
</segment>
</net>
</nets>
</sheet>
</sheets>
</schematic>
</drawing>
</eagle>
